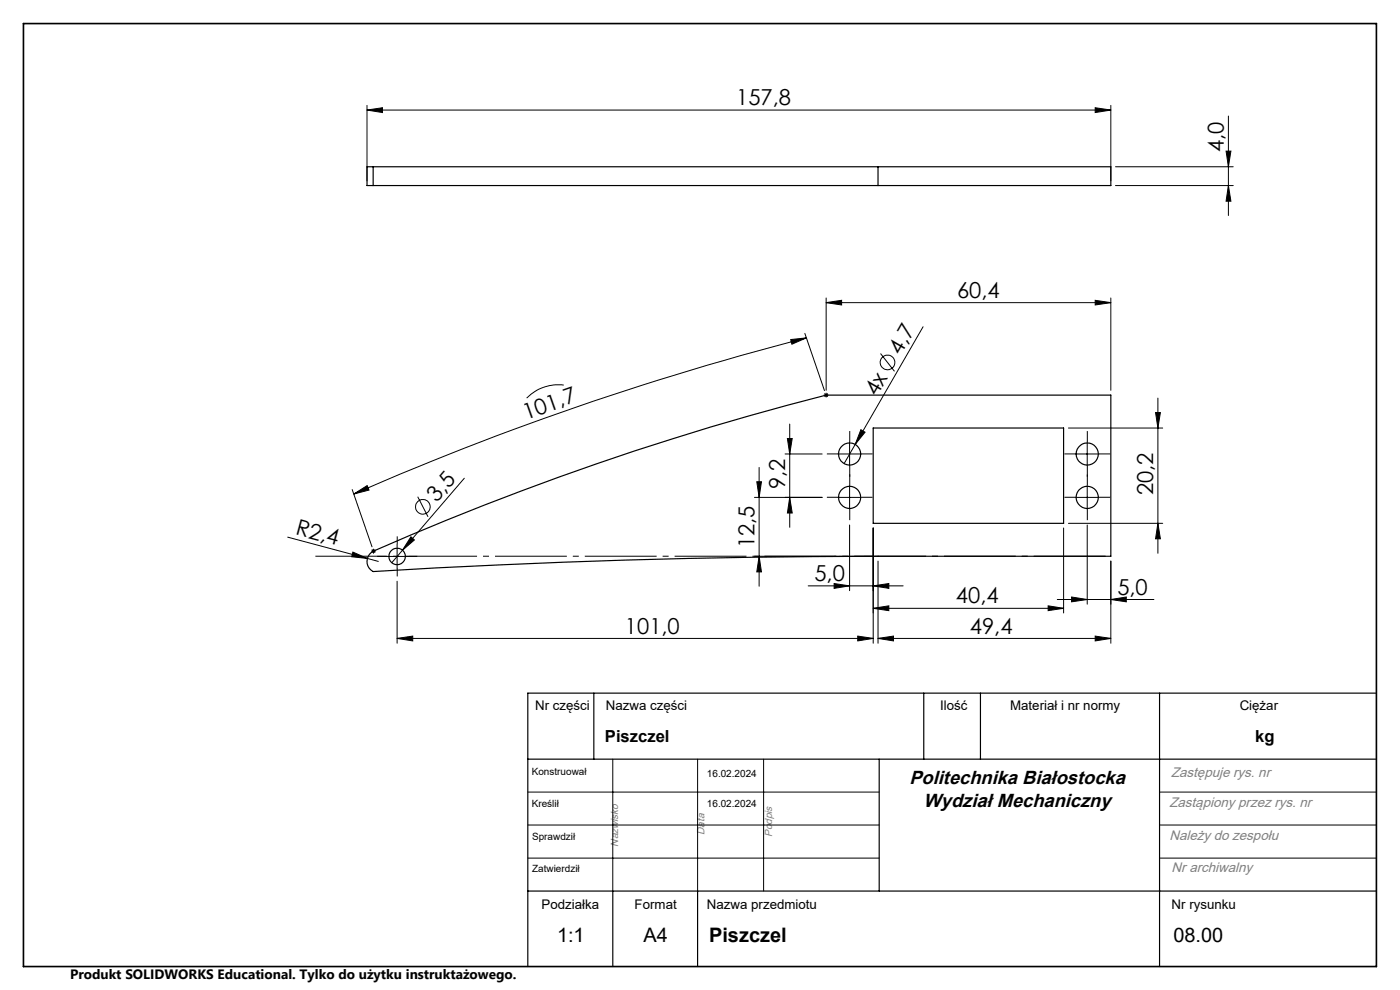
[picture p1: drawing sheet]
<svg xmlns="http://www.w3.org/2000/svg" width="297mm" height="210mm" viewBox="0 0 297 210" stroke-linecap="round" stroke-linejoin="round" font-family="sans-serif">
<g fill="none" stroke="#000" stroke-width=".25">
<path d="M79.2 35.4h-1.3v4h1.3M79.2 35.4h107.1M79.2 39.4h107.1M79.2 35.4v4M186.3 35.4h49.4v4h-49.4M186.3 35.4v4M185.2 90.8h40.4v20.2h-40.4zM78.8 117.2a606.9 606.9 0 0 1 96.5-33.4h60.4v34.2h-49.4a1767.7 1767.7 0 0 0-107.1 3.2 2.41 2.41 0 0 1-.4-4zM126 147v14M196 147v14M208 147v14M246 147v58"/>
<path d="M292 147h-180v58M112 161h180M186.5 161v28M112 189h180M130 189v16M148 189v16"/>
<circle cx="180.2" cy="96.3" r="2.35"/>
<circle cx="230.6" cy="96.3" r="2.36"/>
<circle cx="84.3" cy="118" r="1.75"/>
<circle cx="180.3" cy="105.5" r="2.35"/>
<circle cx="230.7" cy="105.5" r="2.35"/>
</g>
<g fill="none" stroke="#000" stroke-width=".21">
<path d="M77.9 23.3l3.2-.4v1zM77.9 22.4v16M77.9 23.3h157.8M232.3 22.9l3.4 .4-3.4 .6zM235.7 22.4v16M236.6 35.4h25M236.6 39.4h25M260.1 32.1h1l-.5 3.3zM260.6 39.4l.5 3.3h-1zM260.6 24.6v21.1M167.7 72l3.4-.3-3.1 1.3zM170.7 70.7l4.2 12.2"/>
<path d="M171.1 71.7a634.5 634.5 0 0 0-96.1 33.1M175.3 64.2l3.2-.5v1zM175.3 63.2v19.6M175.3 64.2h60.4M186.8 75l3 3.8M195.8 69.3l-14.4 25M232.3 63.7l3.4 .5-3.4 .5zM235.7 63.2v19.6M119.6 81.7a9.4 9.4 0 0 0-7.9 2.7M161 99.2v25.1M166.5 96.3h7.9M167 93h1.1l-.6 3.3z"/>
<path d="M167.5 89.9v22M174.7 83.8h1.1M174.9 83.5l.7 .7M175.3 83.3v1M175.6 83.5l-.7 .7M177.8 96.3h4.9M180.2 93.8v5M181.4 94.3l-2.3 4M182.6 91.1l.9 .6-2.1 2.6zM226.7 90.8h20M228.1 96.3h5.1M230.6 93.8v5"/>
<path d="M245.1 87.5h1.1l-.6 3.3zM245.6 84.4v33M61 113.9l16.9 4.6M74.7 103.8l4.2 12.2M74.9 117.1l3 1.4-3.3-.4zM75 104.8l2.9-1.8 .4 1zM77.9 118.5l2.4 .6M78.7 116.9h1M78.9 116.5l.7 .8M79.2 116.4v1M79.6 116.5l-.7 .8M81.7 118h5"/>
<path d="M84.2 115.5v5M85.4 116.7l-2.3 2.7M87.2 113.9l.7 .6-2.5 2.2zM88.6 105.4l2.2 4.2M98.5 101.5l-13.1 15.2M160.1 118h25.1M160.1 105.5h14.3M160.5 102.2h1l-.5 3.3zM161 118l.5 3.3h-1zM167.5 105.5l.6 3.3h-1.1zM177.8 105.5h4.9M180.2 111.4v13.9"/>
<path d="M180.2 103v5M185.2 112v24.4M186.3 119v17.4M225.6 112v18M226.7 111h20M228.1 105.5h5.1M230.6 111.4v16.8M230.6 103v5M235.7 119v17.4M245.6 111l.6 3.3h-1.1zM84.2 135.4l3.4-.5v1.1zM84.2 135.4h101"/>
<path d="M84.2 123.3v13.1M171.4 124.3h20.2M177 123.8l3.2 .5-3.2 .5zM182 134.9l3.2 .5-3.2 .6zM185.2 129l3.4-.5v1zM185.2 129h40.4M185.2 124.3l3.4-.5v1zM186.3 135.4l3.2-.5v1.1zM186.3 135.4h49.4M222.4 128.5l3.2 .5-3.2 .5zM224.3 127.2h20.5M227.3 126.6l3.3 .6-3.3 .5z"/>
<path d="M232.3 134.9l3.4 .5-3.4 .6zM235.7 127.2l3.2-.6v1.1zM112 168h74.5M112 175h74.5M130 161v28M148 161v28M162 161v28M246 168h46M246 175h46M112 182h74.5M246 182h46"/>
<circle cx="188.3" cy="76.9" r="1.55"/>
<circle cx="89.7" cy="107.5" r="1.56"/>
</g>
<g fill="none" stroke="#000" stroke-width=".21" stroke-dasharray="15.2 1.3 1.3 1.3" stroke-linecap="butt">
<path d="M177.8 96.3h-2.4M180.3 93.8v-2.4M180.3 98.8v2.3M182.8 96.3h2.3M228.2 96.3h-2.4M230.7 93.8v-2.4M230.7 98.8v2.3M233.2 96.3h2.3M81.8 118h-1.8M84.3 115.5v-1.7M86.8 118h1.7M177.8 105.5h-2.4"/>
<path d="M180.3 103v-2.4M180.3 108v2.3M182.8 105.5h2.3M228.2 105.5h-2.4M230.7 103v-2.4M230.7 108v2.3M233.2 105.5h2.3M84.3 120.5v1.8"/>
</g>
<path d="M235.7 118h-169.9" fill="none" stroke="#000" stroke-width=".21" stroke-dasharray="15.2 1.3 1.3 1.3" stroke-dashoffset="-1.1" stroke-linecap="butt"/>
<path d="M5 5h287v200h-287z" fill="none" stroke="#000" stroke-width=".35"/>
<g fill="#000">
<path d="M182.6 91.1l.9 .6-2.1 2.6zM74.9 117.1l3 1.4-3.3-.4zM87.2 113.9l.7 .6-2.5 2.2z"/>
<path d="M175.3 64.2l3.2-.5v1zM232.3 63.7l3.4 .5-3.4 .5z"/>
<path d="M245.1 87.5h1.1l-.6 3.3zM245.6 111l.6 3.3h-1.1zM260.1 32.1h1l-.5 3.3zM260.6 39.4l.5 3.3h-1z"/>
<path d="M75 104.8l3.3-.8-.4-1zM167.7 72l.3 1 3.1-1.3z"/>
<path d="M160.5 102.2h1l-.5 3.3zM161 118l.5 3.3h-1z"/>
<path d="M167.5 105.5l.6 3.3h-1.1zM167 93h1.1l-.6 3.3z"/>
<path d="M177 123.8l3.2 .5-3.2 .5zM185.2 124.3l3.4-.5v1zM227.3 126.6l3.3 .6-3.3 .5zM235.7 127.2l3.2-.6v1.1zM84.2 135.4l3.4-.5v1.1zM182 134.9l3.2 .5-3.2 .6z"/>
<path d="M222.4 128.5l3.2 .5-3.2 .5zM185.2 129l3.4-.5v1zM232.3 22.9l3.4 .4-3.4 .6zM77.9 23.3l3.2-.4v1z"/>
<path d="M232.3 134.9l3.4 .5-3.4 .6zM186.3 135.4l3.2-.5v1.1z"/>
</g>
<g font-size="4.7">
<text x="156.2" y="22.3">157,8</text>
<text x="259.6" y="32.3" transform="rotate(-90 259.6 32.3)">4,0</text>
<text x="203" y="63.2">60,4</text>
<text x="191.1" y="75.5" transform="rotate(-60 191.1 75.5)">4,7</text>
<text x="111.6" y="89" transform="rotate(-20 111.6 89)">101,7</text>
<text x="186" y="84.2" transform="rotate(-60 186 84.2)">4x</text>
<text x="92.7" y="106.7" transform="rotate(-49 92.7 106.7)">3,5</text>
<text x="166.5" y="103.8" transform="rotate(-90 166.5 103.8)">9,2</text>
<text x="244.7" y="105.1" transform="rotate(-90 244.7 105.1)">20,2</text>
<text x="62.5" y="113.3" transform="rotate(15 62.5 113.3)">R2,4</text>
<text x="160" y="116.3" transform="rotate(-90 160 116.3)">12,5</text>
<text x="172.8" y="123.3">5,0</text>
<text x="202.8" y="128">40,4</text>
<text x="237" y="126.1">5,0</text>
<text x="132.6" y="134.4">101,0</text>
<text x="205.7" y="134.4">49,4</text>
</g>
<g font-size="4.2">
<text x="118.2" y="199.8">1:1</text>
<text x="136.5" y="199.8">A4</text>
<text x="150.4" y="199.8">Piszczel</text>
<text x="248.9" y="199.8">08.00</text>
</g>
<g font-size="4">
<text x="192.9" y="166.2">Politechnika Białostocka</text>
<text x="195.9" y="171.1">Wydział Mechaniczny</text>
</g>
<g font-size="3.5">
<text x="128.3" y="157.5">Piszczel</text>
<text x="266.3" y="157.4">kg</text>
</g>
<g font-size="2.9" fill="#808080">
<text x="248.4" y="164.9">Zastępuje rys. nr</text>
<text x="248.1" y="171.2">Zastąpiony przez rys. nr</text>
<text x="248.1" y="178.1">Należy do zespołu</text>
<text x="248.6" y="185">Nr archiwalny</text>
</g>
<text font-size="2.9" x="14.9" y="207.6">Produkt SOLIDWORKS Educational. Tylko do użytku instruktażowego.</text>
<g font-size="2.8">
<text x="113.5" y="150.6">Nr części</text>
<text x="128.5" y="150.6">Nazwa części</text>
<text x="199.4" y="150.6">Ilość</text>
<text x="214.3" y="150.6">Materiał i nr normy</text>
<text x="263" y="150.6">Ciężar</text>
<text x="114.9" y="192.9">Podziałka</text>
<text x="134.6" y="192.9">Format</text>
<text x="150" y="192.9">Nazwa przedmiotu</text>
<text x="248.6" y="192.9">Nr rysunku</text>
</g>
<g font-size="2.2" fill="#808080">
<text x="131.1" y="179.6" transform="rotate(-90 131.1 179.6)">Nazwisko</text>
<text x="149.4" y="177.1" transform="rotate(-90 149.4 177.1)">Data</text>
<text x="163.8" y="177.6" transform="rotate(-90 163.8 177.6)">Podpis</text>
</g>
<g font-size="2.1">
<text x="112.8" y="164.3">Konstruował</text>
<text x="150" y="164.9">16.02.2024</text>
<text x="112.8" y="171.2">Kreślił</text>
<text x="150" y="171.2">16.02.2024</text>
<text x="112.9" y="178.1">Sprawdził</text>
<text x="112.9" y="185">Zatwierdził</text>
</g>
</svg>
